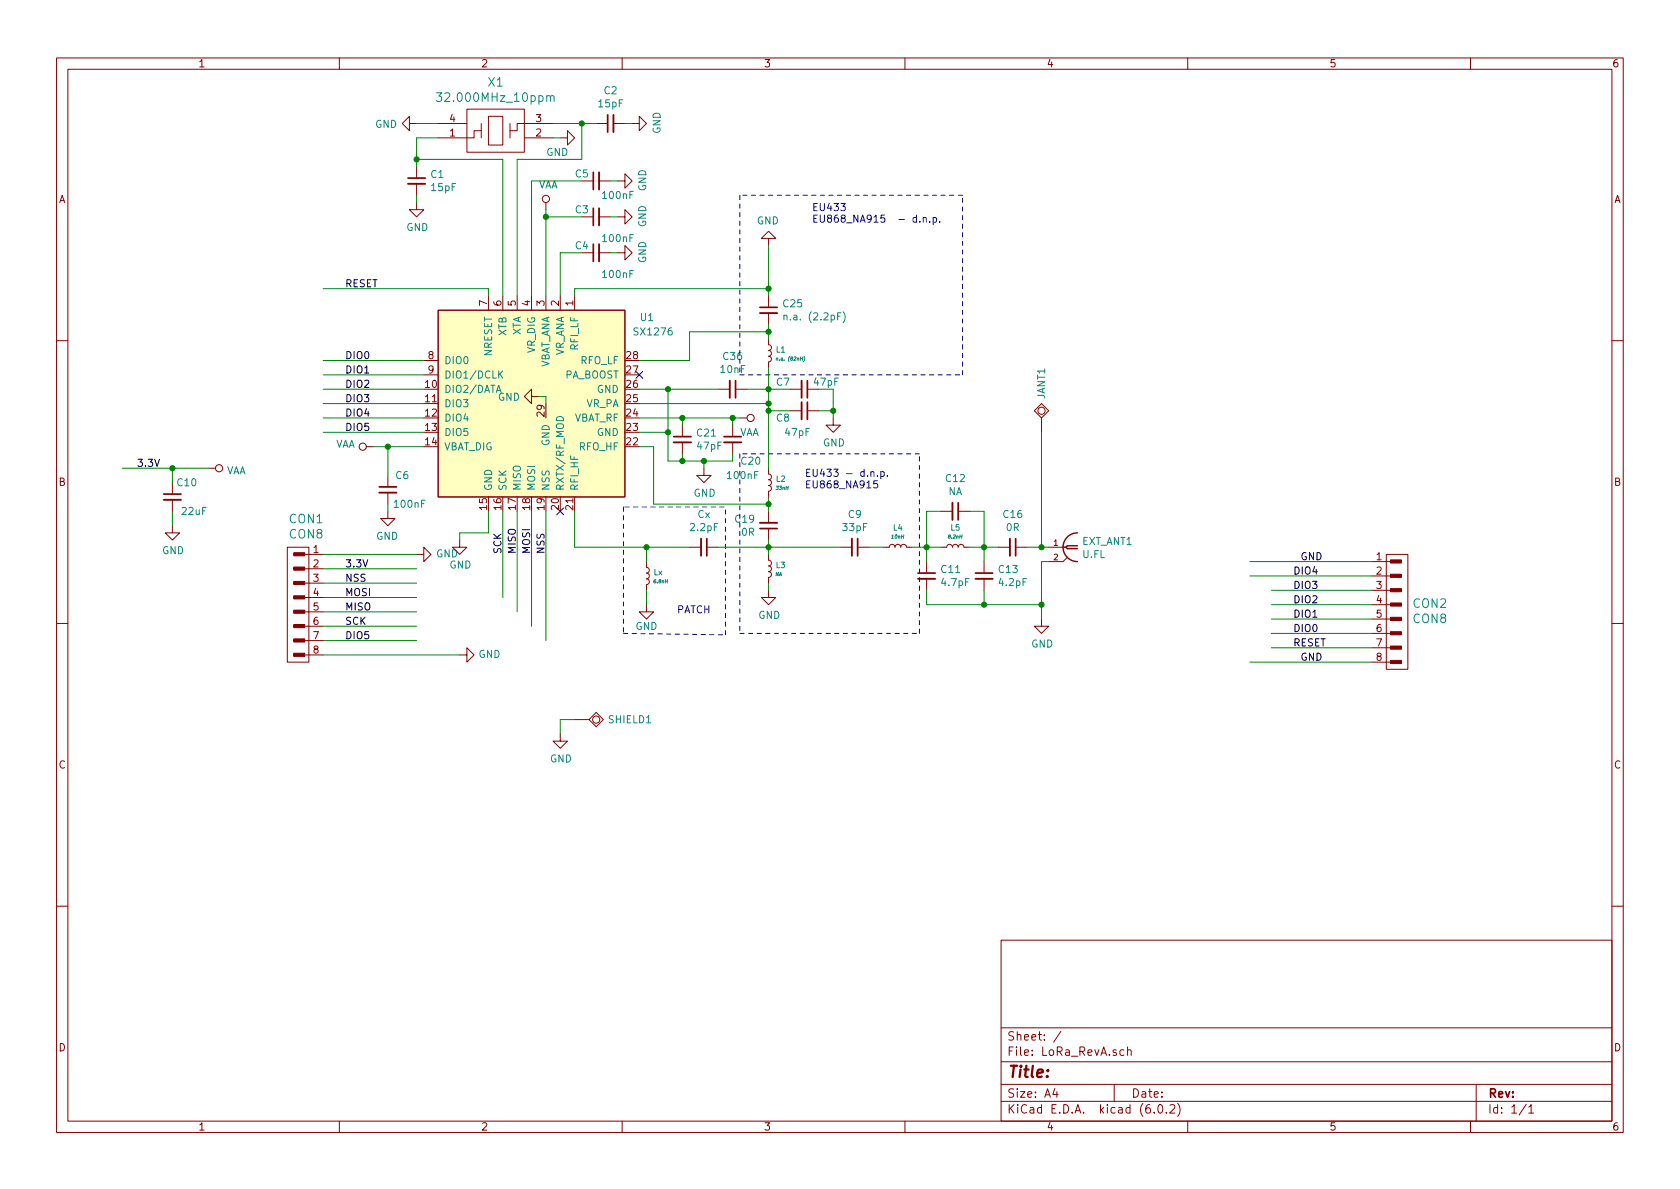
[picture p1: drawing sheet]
EESchema Schematic File Version 4
LIBS:LoRa_RevA-cache
EELAYER 29 0
EELAYER END
$Descr A4 11693 8268
encoding utf-8
Sheet 1 1
Title ""
Date ""
Rev ""
Comp ""
Comment1 ""
Comment2 ""
Comment3 ""
Comment4 ""
$EndDescr
$Comp
L LoRa_RevA:SX1276 U1
U 1 1
P 3700 2800
F 0 "U1" V 3100 3550 50  0000 L CNN
F 1 "SX1276" V 3200 3500 50  0000 L CNN
F 2 "OLIMEX_IC-FP:QFN-28_EP_6x6_Pitch0.65mm" H 3700 2800 50  0001 C CNN
F 3 "" H 3700 2800 50  0001 C CNN
	1    3700 2800
	0    1    1    0   
$EndComp
$Comp
L LoRa_RevA:GND #PWR010
U 1 1
P 3750 2750
F 0 "#PWR010" H 3750 2500 50  0001 C CNN
F 1 "GND" V 3755 2622 50  0000 R CNN
F 2 "" H 3750 2750 60  0000 C CNN
F 3 "" H 3750 2750 60  0000 C CNN
	1    3750 2750
	0    1    1    0   
$EndComp
Wire Wire Line
	3750 2750 3800 2750
Wire Wire Line
	3800 2750 3800 2800
$Comp
L LoRa_RevA:C_Small C21
U 1 1
P 4750 3050
F 0 "C21" H 4842 3096 50  0000 L CNN
F 1 "47pF" H 4842 3005 50  0000 L CNN
F 2 "OLIMEX_RLC-FP:C_0402_5MIL_DWS" H 4750 3050 60  0001 C CNN
F 3 "" H 4750 3050 60  0000 C CNN
	1    4750 3050
	1    0    0    -1  
$EndComp
$Comp
L LoRa_RevA:C_Small C20
U 1 1
P 5100 3050
F 0 "C20" H 5150 2900 50  0000 L CNN
F 1 "100nF" H 5050 2800 50  0000 L CNN
F 2 "OLIMEX_RLC-FP:C_0402_5MIL_DWS" H 5100 3050 60  0001 C CNN
F 3 "" H 5100 3050 60  0000 C CNN
	1    5100 3050
	1    0    0    -1  
$EndComp
Wire Wire Line
	4450 2900 4750 2900
Wire Wire Line
	5100 2900 5100 2950
Wire Wire Line
	4750 2900 4750 2950
Connection ~ 4750 2900
Wire Wire Line
	4750 2900 5100 2900
Wire Wire Line
	4650 3000 4650 3200
Wire Wire Line
	4650 3200 4750 3200
Wire Wire Line
	5100 3200 5100 3150
Wire Wire Line
	4450 3000 4650 3000
Wire Wire Line
	4750 3150 4750 3200
Connection ~ 4750 3200
Wire Wire Line
	4750 3200 4900 3200
Wire Wire Line
	4900 3200 4900 3250
Connection ~ 4900 3200
Wire Wire Line
	4900 3200 5100 3200
$Comp
L LoRa_RevA:GND #PWR017
U 1 1
P 4900 3250
F 0 "#PWR017" H 4900 3000 50  0001 C CNN
F 1 "GND" H 4905 3077 50  0000 C CNN
F 2 "" H 4900 3250 60  0000 C CNN
F 3 "" H 4900 3250 60  0000 C CNN
	1    4900 3250
	1    0    0    -1  
$EndComp
$Comp
L LoRa_RevA:C_Small C36
U 1 1
P 5100 2700
F 0 "C36" V 4871 2700 50  0000 C CNN
F 1 "10nF" V 4962 2700 50  0000 C CNN
F 2 "OLIMEX_RLC-FP:C_0402_5MIL_DWS" H 5100 2700 60  0001 C CNN
F 3 "" H 5100 2700 60  0000 C CNN
	1    5100 2700
	0    1    1    0   
$EndComp
$Comp
L LoRa_RevA:C_Small C7
U 1 1
P 5600 2700
F 0 "C7" V 5550 2550 50  0000 C CNN
F 1 "47pF" V 5550 2850 50  0000 C CNN
F 2 "OLIMEX_RLC-FP:C_0402_5MIL_DWS" H 5600 2700 60  0001 C CNN
F 3 "" H 5600 2700 60  0000 C CNN
	1    5600 2700
	0    1    1    0   
$EndComp
$Comp
L LoRa_RevA:C_Small C8
U 1 1
P 5600 2850
F 0 "C8" V 5650 2700 50  0000 C CNN
F 1 "47pF" V 5750 2800 50  0000 C CNN
F 2 "OLIMEX_RLC-FP:C_0402_5MIL_DWS" H 5600 2850 60  0001 C CNN
F 3 "" H 5600 2850 60  0000 C CNN
	1    5600 2850
	0    1    1    0   
$EndComp
Wire Wire Line
	4450 2800 5350 2800
Wire Wire Line
	5350 2800 5350 2700
Wire Wire Line
	5200 2700 5350 2700
Connection ~ 5350 2700
Wire Wire Line
	5350 2700 5500 2700
Wire Wire Line
	5350 2800 5350 2850
Wire Wire Line
	5350 2850 5500 2850
Connection ~ 5350 2800
Wire Wire Line
	5000 2700 4650 2700
Wire Wire Line
	4650 2700 4650 3000
Connection ~ 4650 2700
Wire Wire Line
	4650 2700 4450 2700
Connection ~ 4650 3000
Wire Wire Line
	5700 2700 5800 2700
Wire Wire Line
	5800 2700 5800 2850
Wire Wire Line
	5800 2850 5700 2850
Wire Wire Line
	5800 2850 5800 2900
Connection ~ 5800 2850
$Comp
L LoRa_RevA:GND #PWR021
U 1 1
P 5800 2900
F 0 "#PWR021" H 5800 2650 50  0001 C CNN
F 1 "GND" H 5805 2727 50  0000 C CNN
F 2 "" H 5800 2900 60  0000 C CNN
F 3 "" H 5800 2900 60  0000 C CNN
	1    5800 2900
	1    0    0    -1  
$EndComp
NoConn ~ 4450 2600
$Comp
L LoRa_RevA:Ind_Small L1
U 1 1
P 5350 2450
F 0 "L1" V 5325 2498 39  0000 L CNN
F 1 "n.a. (82nH)" V 5388 2498 24  0000 L CIN
F 2 "OLIMEX_RLC-FP:L_0402_5MIL_DWS" V 5370 2450 60  0001 C CNN
F 3 "" V 5370 2450 60  0000 C CNN
	1    5350 2450
	0    1    1    0   
$EndComp
Wire Wire Line
	5350 2550 5350 2700
Wire Wire Line
	5350 2350 5350 2300
Wire Wire Line
	5350 2300 4800 2300
Wire Wire Line
	4800 2300 4800 2500
Wire Wire Line
	4800 2500 4450 2500
Wire Wire Line
	4000 2050 4000 2000
Wire Wire Line
	4000 2000 5350 2000
$Comp
L LoRa_RevA:C_Small C25
U 1 1
P 5350 2150
F 0 "C25" H 5442 2196 50  0000 L CNN
F 1 "n.a. (2.2pF)" H 5442 2105 50  0000 L CNN
F 2 "OLIMEX_RLC-FP:C_0402_5MIL_DWS" H 5350 2150 60  0001 C CNN
F 3 "" H 5350 2150 60  0000 C CNN
	1    5350 2150
	1    0    0    -1  
$EndComp
Wire Wire Line
	5350 2250 5350 2300
Connection ~ 5350 2300
Wire Wire Line
	5350 2000 5350 2050
Connection ~ 5350 2000
$Comp
L LoRa_RevA:GND #PWR019
U 1 1
P 5350 1700
F 0 "#PWR019" H 5350 1450 50  0001 C CNN
F 1 "GND" H 5355 1527 50  0000 C CNN
F 2 "" H 5350 1700 60  0000 C CNN
F 3 "" H 5350 1700 60  0000 C CNN
	1    5350 1700
	-1   0    0    1   
$EndComp
$Comp
L LoRa_RevA:Ind_Small L2
U 1 1
P 5350 3350
F 0 "L2" V 5375 3398 39  0000 L CNN
F 1 "33nH" V 5312 3398 24  0000 L CIN
F 2 "OLIMEX_RLC-FP:L_0402_5MIL_DWS" V 5370 3350 60  0001 C CNN
F 3 "" V 5370 3350 60  0000 C CNN
	1    5350 3350
	0    1    -1   0   
$EndComp
Wire Wire Line
	5350 3450 5350 3500
Wire Wire Line
	4000 3800 4500 3800
$Comp
L LoRa_RevA:C_Small C19
U 1 1
P 5350 3650
F 0 "C19" H 5259 3604 50  0000 R CNN
F 1 "0R" H 5259 3695 50  0000 R CNN
F 2 "OLIMEX_RLC-FP:C_0402_5MIL_DWS" H 5350 3650 60  0001 C CNN
F 3 "" H 5350 3650 60  0000 C CNN
	1    5350 3650
	1    0    0    1   
$EndComp
Wire Wire Line
	5350 3550 5350 3500
Connection ~ 5350 3500
Wire Wire Line
	5350 3800 5350 3750
$Comp
L LoRa_RevA:Ind_Small L3
U 1 1
P 5350 3950
F 0 "L3" V 5375 3997 39  0000 L CNN
F 1 "NA" V 5312 3997 24  0000 L CIN
F 2 "OLIMEX_RLC-FP:L_0402_5MIL_DWS" V 5370 3950 60  0001 C CNN
F 3 "" V 5370 3950 60  0000 C CNN
	1    5350 3950
	0    1    -1   0   
$EndComp
Wire Wire Line
	5350 3850 5350 3800
Connection ~ 5350 3800
Wire Wire Line
	5350 4050 5350 4100
Wire Wire Line
	5350 2850 5350 3250
Connection ~ 5350 2850
Wire Wire Line
	4450 3100 4550 3100
Wire Wire Line
	4550 3100 4550 3500
Wire Wire Line
	4550 3500 5350 3500
Wire Wire Line
	4000 3550 4000 3800
$Comp
L LoRa_RevA:GND #PWR020
U 1 1
P 5350 4100
F 0 "#PWR020" H 5350 3850 50  0001 C CNN
F 1 "GND" H 5355 3927 50  0000 C CNN
F 2 "" H 5350 4100 60  0000 C CNN
F 3 "" H 5350 4100 60  0000 C CNN
	1    5350 4100
	1    0    0    -1  
$EndComp
$Comp
L LoRa_RevA:C_Small C9
U 1 1
P 5950 3800
F 0 "C9" V 5721 3800 50  0000 C CNN
F 1 "33pF" V 5812 3800 50  0000 C CNN
F 2 "OLIMEX_RLC-FP:C_0402_5MIL_DWS" H 5950 3800 60  0001 C CNN
F 3 "" H 5950 3800 60  0000 C CNN
	1    5950 3800
	0    1    1    0   
$EndComp
$Comp
L LoRa_RevA:Ind_Small L4
U 1 1
P 6250 3800
F 0 "L4" H 6250 3936 39  0000 C CNN
F 1 "10nH" H 6250 3873 24  0000 C CIN
F 2 "OLIMEX_RLC-FP:L_0402_5MIL_DWS" V 6270 3800 60  0001 C CNN
F 3 "" V 6270 3800 60  0000 C CNN
	1    6250 3800
	1    0    0    -1  
$EndComp
Wire Wire Line
	6050 3800 6150 3800
Wire Wire Line
	6350 3800 6450 3800
$Comp
L LoRa_RevA:C_Small C11
U 1 1
P 6450 4000
F 0 "C11" H 6542 4046 50  0000 L CNN
F 1 "4.7pF" H 6542 3955 50  0000 L CNN
F 2 "OLIMEX_RLC-FP:C_0402_5MIL_DWS" H 6450 4000 60  0001 C CNN
F 3 "" H 6450 4000 60  0000 C CNN
	1    6450 4000
	1    0    0    -1  
$EndComp
Wire Wire Line
	6450 3900 6450 3800
Wire Wire Line
	6450 4100 6450 4200
$Comp
L LoRa_RevA:C_Small C12
U 1 1
P 6650 3550
F 0 "C12" V 6421 3550 50  0000 C CNN
F 1 "NA" V 6512 3550 50  0000 C CNN
F 2 "OLIMEX_RLC-FP:C_0402_5MIL_DWS" H 6650 3550 60  0001 C CNN
F 3 "" H 6650 3550 60  0000 C CNN
	1    6650 3550
	0    1    1    0   
$EndComp
Wire Wire Line
	6550 3550 6450 3550
Wire Wire Line
	6450 3550 6450 3800
Connection ~ 6450 3800
Wire Wire Line
	6750 3550 6850 3550
$Comp
L LoRa_RevA:C_Small C13
U 1 1
P 6850 4000
F 0 "C13" H 6942 4046 50  0000 L CNN
F 1 "4.2pF" H 6942 3955 50  0000 L CNN
F 2 "OLIMEX_RLC-FP:C_0402_5MIL_DWS" H 6850 4000 60  0001 C CNN
F 3 "" H 6850 4000 60  0000 C CNN
	1    6850 4000
	1    0    0    -1  
$EndComp
Wire Wire Line
	6850 4100 6850 4200
Wire Wire Line
	6850 3550 6850 3800
$Comp
L LoRa_RevA:Ind_Small L5
U 1 1
P 6650 3800
F 0 "L5" H 6650 3936 39  0000 C CNN
F 1 "8.2nH" H 6650 3873 24  0000 C CIN
F 2 "OLIMEX_RLC-FP:L_0402_5MIL_DWS" V 6670 3800 60  0001 C CNN
F 3 "" V 6670 3800 60  0000 C CNN
	1    6650 3800
	1    0    0    -1  
$EndComp
Wire Wire Line
	6550 3800 6450 3800
Wire Wire Line
	6750 3800 6850 3800
Connection ~ 6850 3800
Wire Wire Line
	6850 3800 6850 3900
Wire Wire Line
	6850 3800 6950 3800
$Comp
L LoRa_RevA:C_Small C16
U 1 1
P 7050 3800
F 0 "C16" V 6821 3800 50  0000 C CNN
F 1 "0R" V 6912 3800 50  0000 C CNN
F 2 "OLIMEX_RLC-FP:C_0402_5MIL_DWS" H 7050 3800 60  0001 C CNN
F 3 "" H 7050 3800 60  0000 C CNN
	1    7050 3800
	0    1    1    0   
$EndComp
$Comp
L LoRa_RevA:SMA_F_ST_PCB EXT_ANT1
U 1 1
P 7400 3800
F 0 "EXT_ANT1" H 7270 3841 50  0000 R CNN
F 1 "U.FL" H 7270 3750 50  0000 R CNN
F 2 "OLIMEX_Connectors-FP:U.FL-R-SMT-1" H 7695 4185 20  0001 C CNN
F 3 "" H 7400 3800 60  0001 C CNN
	1    7400 3800
	-1   0    0    -1  
$EndComp
Wire Wire Line
	7300 3900 7250 3900
Connection ~ 6850 4200
Wire Wire Line
	6850 4200 6450 4200
Wire Wire Line
	7250 4200 6850 4200
$Comp
L LoRa_RevA:GND #PWR022
U 1 1
P 7250 4300
F 0 "#PWR022" H 7250 4050 50  0001 C CNN
F 1 "GND" H 7255 4127 50  0000 C CNN
F 2 "" H 7250 4300 60  0000 C CNN
F 3 "" H 7250 4300 60  0000 C CNN
	1    7250 4300
	1    0    0    -1  
$EndComp
Wire Wire Line
	7250 4300 7250 4200
$Comp
L LoRa_RevA:CRYSTAL_4P X1
U 1 1
P 3450 900
F 0 "X1" H 3450 1237 60  0000 C CNN
F 1 "32.000MHz_10ppm" H 3450 1131 60  0000 C CNN
F 2 "OLIMEX_Crystal-FP:SMD2016_4p" H 3450 900 60  0001 C CNN
F 3 "" H 3450 900 60  0001 C CNN
	1    3450 900 
	1    0    0    -1  
$EndComp
Wire Wire Line
	3050 950  2900 950 
Wire Wire Line
	2900 950  2900 1100
Wire Wire Line
	2900 1100 3500 1100
Wire Wire Line
	3600 1100 4050 1100
Wire Wire Line
	4050 1100 4050 850 
Wire Wire Line
	4050 850  3850 850 
$Comp
L LoRa_RevA:GND #PWR05
U 1 1
P 2900 850
F 0 "#PWR05" H 2900 600 50  0001 C CNN
F 1 "GND" V 2905 722 50  0000 R CNN
F 2 "" H 2900 850 60  0000 C CNN
F 3 "" H 2900 850 60  0000 C CNN
	1    2900 850 
	0    1    1    0   
$EndComp
Wire Wire Line
	2900 850  3050 850 
$Comp
L LoRa_RevA:GND #PWR012
U 1 1
P 3900 950
F 0 "#PWR012" H 3900 700 50  0001 C CNN
F 1 "GND" V 3800 1050 50  0000 R CNN
F 2 "" H 3900 950 60  0000 C CNN
F 3 "" H 3900 950 60  0000 C CNN
	1    3900 950 
	0    -1   -1   0   
$EndComp
Wire Wire Line
	3900 950  3850 950 
$Comp
L LoRa_RevA:C_Small C1
U 1 1
P 2900 1250
F 0 "C1" H 2992 1296 50  0000 L CNN
F 1 "15pF" H 2992 1205 50  0000 L CNN
F 2 "OLIMEX_RLC-FP:C_0402_5MIL_DWS" H 2900 1250 60  0001 C CNN
F 3 "" H 2900 1250 60  0000 C CNN
	1    2900 1250
	1    0    0    -1  
$EndComp
$Comp
L LoRa_RevA:C_Small C2
U 1 1
P 4250 850
F 0 "C2" V 4479 850 50  0000 C CNN
F 1 "15pF" V 4388 850 50  0000 C CNN
F 2 "OLIMEX_RLC-FP:C_0402_5MIL_DWS" H 4250 850 60  0001 C CNN
F 3 "" H 4250 850 60  0000 C CNN
	1    4250 850 
	0    -1   -1   0   
$EndComp
Wire Wire Line
	2900 1350 2900 1400
$Comp
L LoRa_RevA:GND #PWR06
U 1 1
P 2900 1400
F 0 "#PWR06" H 2900 1150 50  0001 C CNN
F 1 "GND" H 2905 1227 50  0000 C CNN
F 2 "" H 2900 1400 60  0000 C CNN
F 3 "" H 2900 1400 60  0000 C CNN
	1    2900 1400
	1    0    0    -1  
$EndComp
Wire Wire Line
	4350 850  4400 850 
$Comp
L LoRa_RevA:GND #PWR016
U 1 1
P 4400 850
F 0 "#PWR016" H 4400 600 50  0001 C CNN
F 1 "GND" H 4405 677 50  0000 C CNN
F 2 "" H 4400 850 60  0000 C CNN
F 3 "" H 4400 850 60  0000 C CNN
	1    4400 850 
	0    -1   -1   0   
$EndComp
Wire Wire Line
	2900 1150 2900 1100
Connection ~ 2900 1100
Wire Wire Line
	3600 1100 3600 2050
Wire Wire Line
	3500 1100 3500 2050
Wire Wire Line
	4150 850  4050 850 
Connection ~ 4050 850 
$Comp
L LoRa_RevA:C_Small C5
U 1 1
P 4150 1250
F 0 "C5" V 4200 1350 50  0000 C CNN
F 1 "100nF" V 4050 1100 50  0000 C CNN
F 2 "OLIMEX_RLC-FP:C_0402_5MIL_DWS" H 4150 1250 60  0001 C CNN
F 3 "" H 4150 1250 60  0000 C CNN
	1    4150 1250
	0    -1   -1   0   
$EndComp
Wire Wire Line
	4250 1250 4300 1250
$Comp
L LoRa_RevA:GND #PWR013
U 1 1
P 4300 1250
F 0 "#PWR013" H 4300 1000 50  0001 C CNN
F 1 "GND" H 4305 1077 50  0000 C CNN
F 2 "" H 4300 1250 60  0000 C CNN
F 3 "" H 4300 1250 60  0000 C CNN
	1    4300 1250
	0    -1   -1   0   
$EndComp
$Comp
L LoRa_RevA:C_Small C3
U 1 1
P 4150 1500
F 0 "C3" V 4200 1600 50  0000 C CNN
F 1 "100nF" V 4000 1350 50  0000 C CNN
F 2 "OLIMEX_RLC-FP:C_0402_5MIL_DWS" H 4150 1500 60  0001 C CNN
F 3 "" H 4150 1500 60  0000 C CNN
	1    4150 1500
	0    -1   -1   0   
$EndComp
Wire Wire Line
	4250 1500 4300 1500
$Comp
L LoRa_RevA:GND #PWR014
U 1 1
P 4300 1500
F 0 "#PWR014" H 4300 1250 50  0001 C CNN
F 1 "GND" H 4305 1327 50  0000 C CNN
F 2 "" H 4300 1500 60  0000 C CNN
F 3 "" H 4300 1500 60  0000 C CNN
	1    4300 1500
	0    -1   -1   0   
$EndComp
$Comp
L LoRa_RevA:C_Small C4
U 1 1
P 4150 1750
F 0 "C4" V 4200 1850 50  0000 C CNN
F 1 "100nF" V 4000 1600 50  0000 C CNN
F 2 "OLIMEX_RLC-FP:C_0402_5MIL_DWS" H 4150 1750 60  0001 C CNN
F 3 "" H 4150 1750 60  0000 C CNN
	1    4150 1750
	0    -1   -1   0   
$EndComp
Wire Wire Line
	4250 1750 4300 1750
$Comp
L LoRa_RevA:GND #PWR015
U 1 1
P 4300 1750
F 0 "#PWR015" H 4300 1500 50  0001 C CNN
F 1 "GND" H 4305 1577 50  0000 C CNN
F 2 "" H 4300 1750 60  0000 C CNN
F 3 "" H 4300 1750 60  0000 C CNN
	1    4300 1750
	0    -1   -1   0   
$EndComp
Wire Wire Line
	4050 1250 3700 1250
Wire Wire Line
	3700 1250 3700 2050
Wire Wire Line
	3800 2050 3800 1500
Wire Wire Line
	3800 1500 4050 1500
Wire Wire Line
	3900 2050 3900 1750
Wire Wire Line
	3900 1750 4050 1750
$Comp
L LoRa_RevA:VAA #PWR011
U 1 1
P 3800 1450
F 0 "#PWR011" H 3800 1300 50  0001 C CNN
F 1 "VAA" H 3817 1623 50  0000 C CNN
F 2 "" H 3800 1450 60  0000 C CNN
F 3 "" H 3800 1450 60  0000 C CNN
	1    3800 1450
	1    0    0    -1  
$EndComp
Wire Wire Line
	3800 1450 3800 1500
Connection ~ 3800 1500
Wire Wire Line
	2950 3100 2700 3100
Wire Wire Line
	2700 3100 2700 3300
$Comp
L LoRa_RevA:C_Small C6
U 1 1
P 2700 3400
F 0 "C6" H 2600 3500 50  0000 C CNN
F 1 "100nF" H 2550 3300 50  0000 C CNN
F 2 "OLIMEX_RLC-FP:C_0402_5MIL_DWS" H 2700 3400 60  0001 C CNN
F 3 "" H 2700 3400 60  0000 C CNN
	1    2700 3400
	-1   0    0    -1  
$EndComp
Wire Wire Line
	2700 3500 2700 3550
$Comp
L LoRa_RevA:GND #PWR04
U 1 1
P 2700 3550
F 0 "#PWR04" H 2700 3300 50  0001 C CNN
F 1 "GND" H 2705 3377 50  0000 C CNN
F 2 "" H 2700 3550 60  0000 C CNN
F 3 "" H 2700 3550 60  0000 C CNN
	1    2700 3550
	-1   0    0    -1  
$EndComp
$Comp
L LoRa_RevA:VAA #PWR03
U 1 1
P 2600 3100
F 0 "#PWR03" H 2600 2950 50  0001 C CNN
F 1 "VAA" V 2618 3227 50  0000 L CNN
F 2 "" H 2600 3100 60  0000 C CNN
F 3 "" H 2600 3100 60  0000 C CNN
	1    2600 3100
	0    -1   -1   0   
$EndComp
Wire Wire Line
	2600 3100 2700 3100
Connection ~ 2700 3100
$Comp
L LoRa_RevA:VAA #PWR018
U 1 1
P 5150 2900
F 0 "#PWR018" H 5150 2750 50  0001 C CNN
F 1 "VAA" V 5250 2900 50  0000 L CNN
F 2 "" H 5150 2900 60  0000 C CNN
F 3 "" H 5150 2900 60  0000 C CNN
	1    5150 2900
	0    1    1    0   
$EndComp
Wire Wire Line
	5150 2900 5100 2900
Connection ~ 5100 2900
Wire Wire Line
	5350 3800 5850 3800
Wire Wire Line
	7250 3900 7250 4200
Connection ~ 7250 4200
Wire Wire Line
	3400 3550 3400 3700
Wire Wire Line
	3400 3700 3200 3700
Wire Wire Line
	3200 3700 3200 3750
$Comp
L LoRa_RevA:GND #PWR09
U 1 1
P 3200 3750
F 0 "#PWR09" H 3200 3500 50  0001 C CNN
F 1 "GND" H 3205 3577 50  0000 C CNN
F 2 "" H 3200 3750 60  0000 C CNN
F 3 "" H 3200 3750 60  0000 C CNN
	1    3200 3750
	1    0    0    -1  
$EndComp
Wire Wire Line
	2950 2500 2250 2500
Wire Wire Line
	2950 2600 2250 2600
Wire Wire Line
	2950 2700 2250 2700
Wire Wire Line
	2950 2800 2250 2800
Wire Wire Line
	2950 2900 2250 2900
Wire Wire Line
	2950 3000 2250 3000
Wire Wire Line
	3400 2050 3400 2000
Wire Wire Line
	3400 2000 2250 2000
Wire Wire Line
	3500 3550 3500 4150
Wire Wire Line
	3600 3550 3600 4250
Wire Wire Line
	3700 3550 3700 4350
Wire Wire Line
	3800 3550 3800 4450
Text Label 2400 2000 0    50   ~ 0
RESET
Text Label 2400 2500 0    50   ~ 0
DIO0
Text Label 2400 2600 0    50   ~ 0
DIO1
Text Label 2400 2700 0    50   ~ 0
DIO2
Text Label 2400 2800 0    50   ~ 0
DIO3
Text Label 2400 2900 0    50   ~ 0
DIO4
Text Label 2400 3000 0    50   ~ 0
DIO5
Text Label 2400 4350 0    50   ~ 0
SCK
Text Label 2400 4250 0    50   ~ 0
MISO
Text Label 2400 4150 0    50   ~ 0
MOSI
Text Label 2400 4050 0    50   ~ 0
NSS
$Comp
L LoRa_RevA:CON8 CON1
U 1 1
P 2150 4150
F 0 "CON1" H 2131 4697 60  0000 C CNN
F 1 "CON8" H 2131 4591 60  0000 C CNN
F 2 "OLIMEX_Connectors-FP:HN1x8_EDGE" H 2075 4400 60  0001 C CNN
F 3 "" H 2075 4400 60  0000 C CNN
	1    2150 4150
	1    0    0    -1  
$EndComp
Wire Wire Line
	2250 3850 2900 3850
Wire Wire Line
	2250 3950 2900 3950
Wire Wire Line
	2250 4050 2900 4050
Wire Wire Line
	2250 4550 3200 4550
$Comp
L LoRa_RevA:GND #PWR07
U 1 1
P 2900 3850
F 0 "#PWR07" H 2900 3600 50  0001 C CNN
F 1 "GND" V 2905 3722 50  0000 R CNN
F 2 "" H 2900 3850 60  0000 C CNN
F 3 "" H 2900 3850 60  0000 C CNN
	1    2900 3850
	0    -1   -1   0   
$EndComp
$Comp
L LoRa_RevA:GND #PWR08
U 1 1
P 3200 4550
F 0 "#PWR08" H 3200 4300 50  0001 C CNN
F 1 "GND" V 3205 4422 50  0000 R CNN
F 2 "" H 3200 4550 60  0000 C CNN
F 3 "" H 3200 4550 60  0000 C CNN
	1    3200 4550
	0    -1   -1   0   
$EndComp
Text Label 9000 4500 0    50   ~ 0
RESET
Text Label 2400 4450 0    50   ~ 0
DIO5
$Comp
L LoRa_RevA:CON8 CON2
U 1 1
P 9650 4200
F 0 "CON2" H 9472 4208 60  0000 R CNN
F 1 "CON8" H 9472 4102 60  0000 R CNN
F 2 "OLIMEX_Connectors-FP:HN1x8_EDGE" H 9575 4450 60  0001 C CNN
F 3 "" H 9575 4450 60  0000 C CNN
	1    9650 4200
	-1   0    0    -1  
$EndComp
Wire Wire Line
	9550 4000 8700 4000
Wire Wire Line
	9550 4600 8700 4600
Text Label 2400 3950 0    50   ~ 0
3.3V
Text Label 9050 4600 0    50   ~ 0
GND
$Comp
L LoRa_RevA:VAA #PWR02
U 1 1
P 1450 3250
F 0 "#PWR02" H 1450 3100 50  0001 C CNN
F 1 "VAA" V 1467 3378 50  0000 L CNN
F 2 "" H 1450 3250 60  0000 C CNN
F 3 "" H 1450 3250 60  0000 C CNN
	1    1450 3250
	0    1    1    0   
$EndComp
Wire Wire Line
	850  3250 1200 3250
Text Label 950  3250 0    50   ~ 0
3.3V
$Comp
L LoRa_RevA:C_Small C10
U 1 1
P 1200 3450
F 0 "C10" H 1100 3550 50  0000 C CNN
F 1 "22uF" H 1050 3350 50  0000 C CNN
F 2 "OLIMEX_RLC-FP:C_0603_5MIL_DWS" H 1200 3450 60  0001 C CNN
F 3 "" H 1200 3450 60  0000 C CNN
	1    1200 3450
	-1   0    0    -1  
$EndComp
Wire Wire Line
	1200 3350 1200 3250
Connection ~ 1200 3250
Wire Wire Line
	1200 3250 1450 3250
Wire Wire Line
	1200 3550 1200 3650
$Comp
L LoRa_RevA:GND #PWR01
U 1 1
P 1200 3650
F 0 "#PWR01" H 1200 3400 50  0001 C CNN
F 1 "GND" H 1205 3477 50  0000 C CNN
F 2 "" H 1200 3650 60  0000 C CNN
F 3 "" H 1200 3650 60  0000 C CNN
	1    1200 3650
	1    0    0    -1  
$EndComp
Wire Wire Line
	9550 4500 8850 4500
Wire Wire Line
	9550 4400 8850 4400
Wire Wire Line
	9550 4300 8850 4300
Wire Wire Line
	9550 4200 8850 4200
Wire Wire Line
	9550 4100 8850 4100
Text Label 9000 4400 0    50   ~ 0
DIO0
Text Label 9000 4300 0    50   ~ 0
DIO1
Text Label 9000 4200 0    50   ~ 0
DIO2
Text Label 9000 4100 0    50   ~ 0
DIO3
Text Label 9000 4000 0    50   ~ 0
DIO4
Wire Notes Line
	5150 1350 5150 2600
Wire Notes Line
	5150 2600 6700 2600
Wire Notes Line
	6700 2600 6700 1350
Wire Notes Line
	6700 1350 5150 1350
Wire Notes Line
	5150 3150 5150 4400
Wire Notes Line
	5150 4400 6400 4400
Wire Notes Line
	6400 4400 6400 3150
Wire Notes Line
	6400 3150 5150 3150
Text Notes 5600 3400 0    50   ~ 0
EU433 - d.n.p.\nEU868_NA915 
Text Notes 5650 1550 0    50   ~ 0
EU433\nEU868_NA915  - d.n.p.
$Comp
L LoRa_RevA:TESTPAD JANT1
U 1 1
P 7250 2900
F 0 "JANT1" H 7378 2900 50  0000 L CNN
F 1 "TESTPAD" H 7150 2785 50  0001 L BNN
F 2 "OLIMEX_TestPoints-FP:TP_SMD" H 7010 2825 20  0001 C CNN
F 3 "" V 7250 2900 60  0000 C CNN
	1    7250 2900
	0    -1   -1   0   
$EndComp
Text Label 3700 3850 1    50   ~ 0
MOSI
Text Label 3600 3850 1    50   ~ 0
MISO
Text Label 3500 3850 1    50   ~ 0
SCK
Text Label 3800 3850 1    50   ~ 0
NSS
Wire Wire Line
	2250 4150 2900 4150
Wire Wire Line
	2900 4250 2250 4250
Wire Wire Line
	2250 4350 2900 4350
Wire Wire Line
	2250 4450 2900 4450
NoConn ~ 3900 3550
Wire Wire Line
	5350 1700 5350 2000
$Comp
L OLIMEX_OTHER:TESTPAD SHIELD1
U 1 1
P 4100 5000
F 0 "SHIELD1" H 4228 5000 50  0000 L CNN
F 1 "TESTPAD" H 4000 4885 50  0001 L BNN
F 2 "OLIMEX_Other-FP:Shield1620" H 3860 4925 20  0001 C CNN
F 3 "" V 4100 5000 60  0000 C CNN
	1    4100 5000
	1    0    0    -1  
$EndComp
Wire Wire Line
	4000 5000 3900 5000
Wire Wire Line
	3900 5000 3900 5100
$Comp
L LoRa_RevA:GND #PWR0101
U 1 1
P 3900 5100
F 0 "#PWR0101" H 3900 4850 50  0001 C CNN
F 1 "GND" H 3905 4927 50  0000 C CNN
F 2 "" H 3900 5100 60  0000 C CNN
F 3 "" H 3900 5100 60  0000 C CNN
	1    3900 5100
	1    0    0    -1  
$EndComp
Wire Wire Line
	7150 3800 7250 3800
Wire Wire Line
	9550 3900 8700 3900
Text Label 9050 3900 0    50   ~ 0
GND
Wire Wire Line
	7250 3000 7250 3800
Connection ~ 7250 3800
Wire Wire Line
	7250 3800 7300 3800
$Comp
L LoRa_RevA:C_Small Cx
U 1 1
P 4900 3800
F 0 "Cx" V 4671 3800 50  0000 C CNN
F 1 "2.2pF" V 4762 3800 50  0000 C CNN
F 2 "OLIMEX_RLC-FP:C_0402_5MIL_DWS" H 4900 3800 60  0001 C CNN
F 3 "" H 4900 3800 60  0000 C CNN
	1    4900 3800
	0    1    1    0   
$EndComp
Wire Wire Line
	5000 3800 5350 3800
$Comp
L LoRa_RevA:Ind_Small Lx
U 1 1
P 4500 4000
F 0 "Lx" V 4525 4047 39  0000 L CNN
F 1 "6.8nH" V 4462 4047 24  0000 L CIN
F 2 "OLIMEX_RLC-FP:L_0402_5MIL_DWS" V 4520 4000 60  0001 C CNN
F 3 "" V 4520 4000 60  0000 C CNN
	1    4500 4000
	0    1    -1   0   
$EndComp
$Comp
L LoRa_RevA:GND #PWR?
U 1 1
P 4500 4200
F 0 "#PWR?" H 4500 3950 50  0001 C CNN
F 1 "GND" H 4500 4050 50  0000 C CNN
F 2 "" H 4500 4200 60  0000 C CNN
F 3 "" H 4500 4200 60  0000 C CNN
	1    4500 4200
	1    0    0    -1  
$EndComp
Wire Wire Line
	4500 4100 4500 4200
Wire Wire Line
	4500 3900 4500 3800
Connection ~ 4500 3800
Wire Wire Line
	4500 3800 4800 3800
Wire Notes Line
	5040 3520 4340 3520
Wire Notes Line
	4340 3520 4340 4400
Wire Notes Line
	4340 4400 5050 4410
Wire Notes Line
	5050 4410 5050 3520
Text Notes 4710 4270 0    50   ~ 0
PATCH
$EndSCHEMATC
